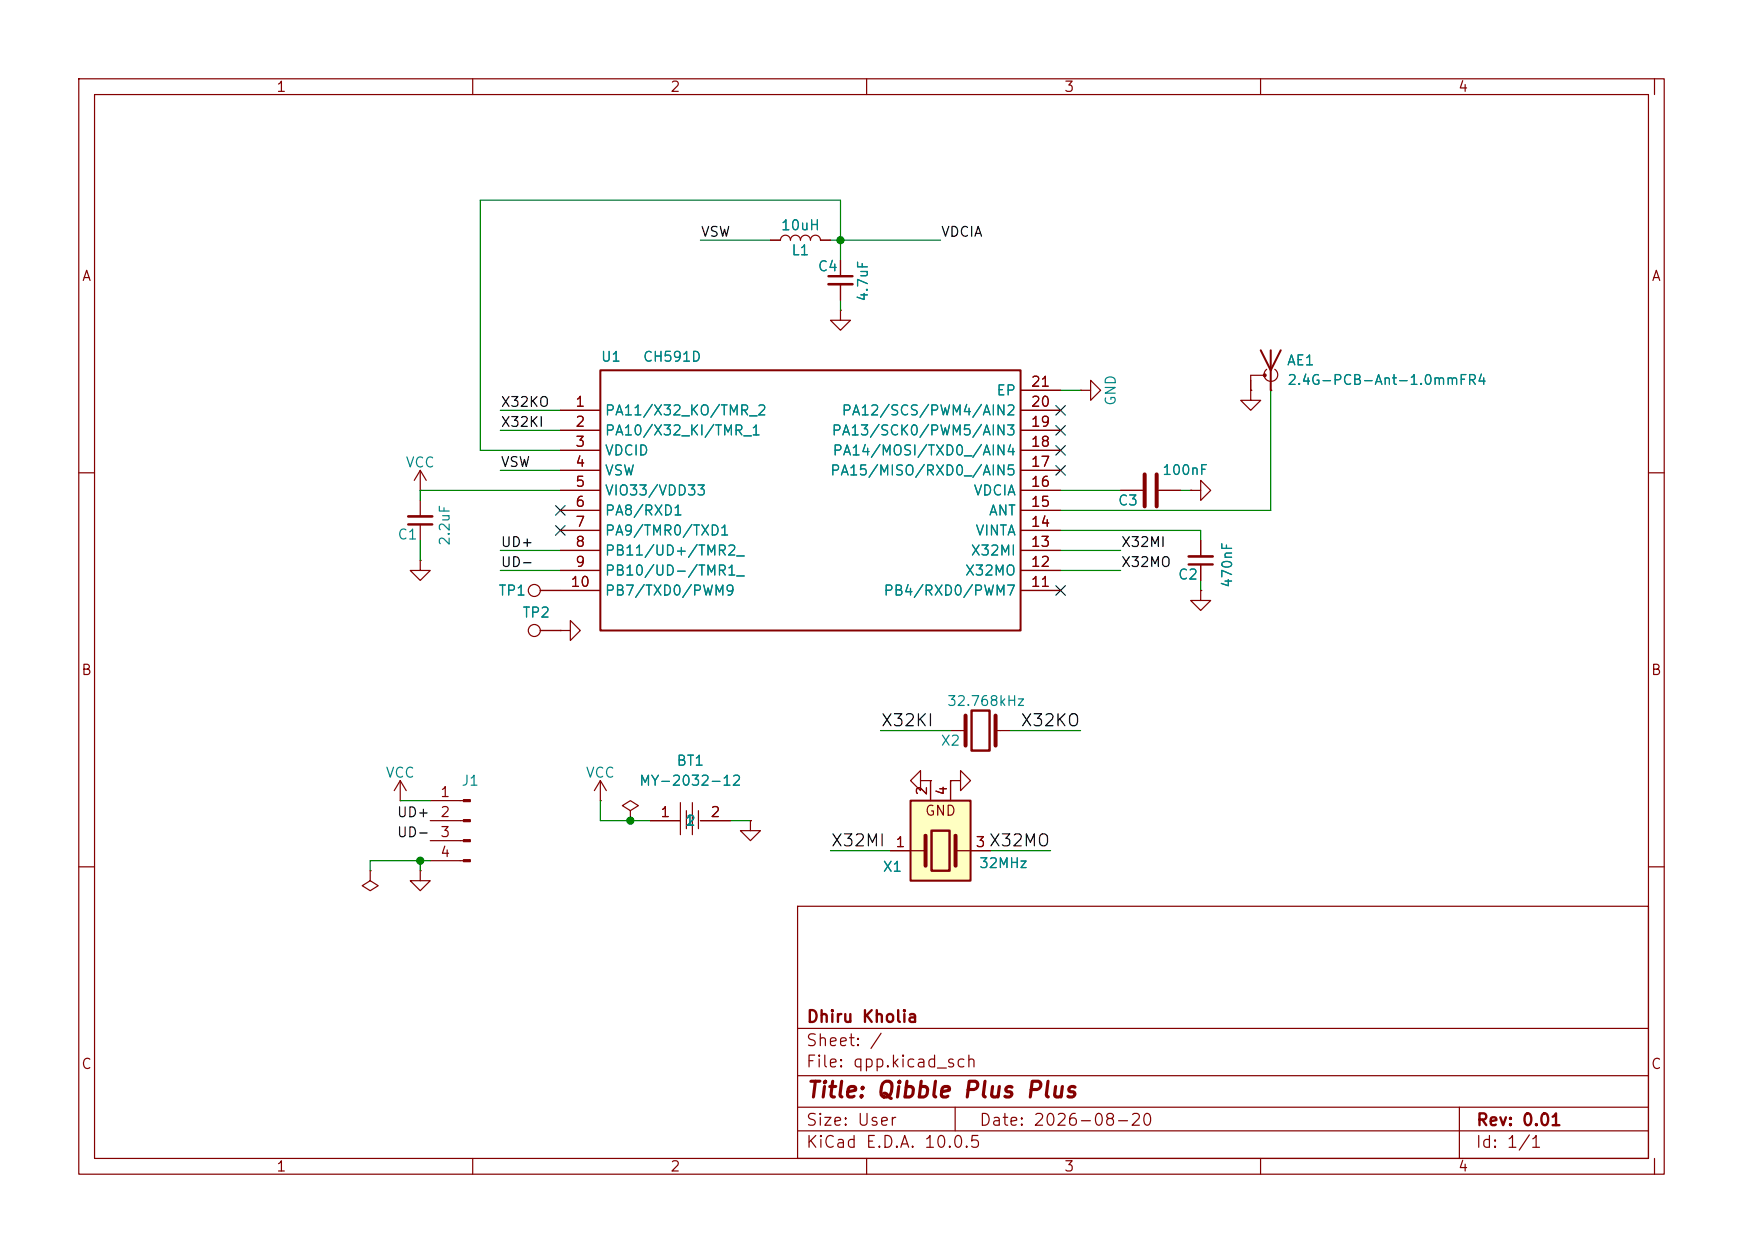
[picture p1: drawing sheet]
<svg xmlns="http://www.w3.org/2000/svg" width="221mm" height="159mm" viewBox="0 0 221 159" stroke-linecap="round" stroke-linejoin="round" font-family="sans-serif">
<g fill="none" stroke="#840000" stroke-width=".15">
<path d="M10 10h201.2v139h-201.2zM12 12h197.2v135h-197.2zM60 10v2M110 10v2M160 10v2M210 10v2M53.3 59.7l-.7 1.3M53.3 59.7l.8 1.3M53.3 59.7v2.5M71.1 52.1h5.1M71.1 54.6h5.1M71.1 57.2h5.1"/>
<path d="M71.1 59.7h5.1M129.5 52.1h5.1M129.5 54.6h5.1M129.5 57.2h5.1M129.5 59.7h5.1M129.5 49.5h5.1M10 60h2M53.3 71.1v1.3h1.3l-1.3 1.3-1.2-1.3h1.2M53.3 71.1h.1M53.3 62.2h.1M53.3 63.5v2M53.3 66.5v2.1"/>
<path d="M68.6 74.9h7.6M71.1 62.2h5.1M71.1 64.8h5.1M71.1 67.3h5.1M71.1 69.9h5.1M71.1 72.4h5.1M129.5 62.2h5.1M129.5 64.8h5.1M129.5 67.3h5.1M129.5 69.9h5.1M129.5 72.4h5.1M129.5 74.9h5.1"/>
<path d="M209.2 60h2M50.8 99.1l-.8 1.2M50.8 99.1l.8 1.2M50.8 99.1v2.5M68.6 80h2.5M71.1 80h1.3v-1.3l1.3 1.3-1.3 1.3v-1.3M71.1 80h.1M76.2 99.1l-.8 1.2M76.2 99.1l.8 1.2M76.2 99.1v2.5M116.8 99.1v-1.3l-1.2 1.3 1.2 1.2v-1.2h1.3M118.1 99.1h.1"/>
<path d="M120.6 99.1h1.3v-1.3l1.3 1.3-1.3 1.2v-1.2M120.6 99.1h.1M120.6 92.7h2M126.4 92.7h1.9M10 110h2M47 110.5v1.3l1 .6-1 .6-1-.6 1-.6M47 110.5h.1M50.8 101.6h.1M54.6 104.1h4.2M54.6 101.6h4.2M54.6 106.7h4.2M54.6 109.2h4.2"/>
<path d="M76.2 101.6h.1M80 102.9l1-.7-1-.6-1 .6 1 .7v1.2M80 104.1h.1M82.5 104.1h3.9M86.4 101.9v4M87.1 102.9v2.3M87.9 101.9v4M88.6 102.9v2.3M88.9 104.1h3.8M95.2 104.1v1.3h1.3l-1.3 1.3-1.2-1.3h1.2M95.2 104.1h.1M101.2 115h108v32h-108z"/>
<path d="M209.2 110h2M101.2 136.5h108M101.2 130.5h108M60 147v2M101.2 143.5h108M101.2 140.5h108M110 147v2M121.2 140.5v3M160 147v2M185.2 140.5v6.5M210 147v2"/>
<circle cx="67.8" cy="74.9" r=".76"/>
<circle cx="67.8" cy="80" r=".76"/>
</g>
<path d="M76.2 47h53.3v33h-53.3z" fill="none" stroke="#840000" stroke-width=".25"/>
<g fill="#840000" stroke="#840000" stroke-width=".15">
<path d="M58.8 101.5h.9v.2h-.9z"/>
<path d="M58.8 104h.9v.3h-.9z"/>
<path d="M58.8 106.6h.9v.2h-.9z"/>
<path d="M58.8 109.1h.9v.2h-.9z"/>
</g>
<path d="M51.8 66.5h3.1M123.3 90.2h2.3v5.1h-2.3z" fill="none" stroke="#840000" stroke-width=".3"/>
<path d="M51.8 65.5h3.1" fill="none" stroke="#840000" stroke-width=".33"/>
<path d="M122.6 90.8v3.8M126.4 90.8v3.8" fill="none" stroke="#840000" stroke-width=".51"/>
<path d="M115.6 101.6h7.6v10.2h-7.6z" fill="#ffffc2"/>
<path d="M160 44.5l1.3 2.5 1.3-2.5M161.3 44.5v5M115.6 101.6h7.6v10.2h-7.6z" fill="none" stroke="#840000" stroke-width=".25"/>
<g fill="none" stroke="#840000" stroke-width=".15">
<path d="M97.8 30.5h1.3a.64 .64 0 0 1 .6-.7 .64 .64 0 0 1 .6 .7 .64 .64 0 0 1 .7-.7 .64 .64 0 0 1 .6 .7 .64 .64 0 0 1 .6-.7 .64 .64 0 0 1 .7 .7 .64 .64 0 0 1 .6-.7 .64 .64 0 0 1 .6 .7h1.3M106.7 39.4v1.2h1.2l-1.2 1.3-1.3-1.3h1.3M106.7 39.4h.1M106.7 33v2.1M106.7 36.1v2M71.1 52.1h5.1M71.1 54.6h5.1M71.1 57.2h5.1M71.1 59.7h5.1M129.5 52.1h5.1M129.5 54.6h5.1M129.5 57.2h5.1"/>
<path d="M129.5 59.7h5.1M129.5 49.5h5.1M137.2 49.5h1.2v-1.2l1.3 1.2-1.3 1.3v-1.3M137.2 49.5h.1M158.7 49.5v1.3h1.3l-1.3 1.3-1.2-1.3h1.2M158.7 49.5h.1M160.5 47.6h-1.8v1.9M161.3 49.5h.1M161.8 46.9a.85 .85 0 0 1 .1 1.2 .85 .85 0 0 1-1.2 0 .85 .85 0 0 1 .1-1.2M68.6 74.9h7.6M71.1 62.2h5.1M71.1 64.8h5.1"/>
<path d="M71.1 67.3h5.1M71.1 69.9h5.1M71.1 72.4h5.1M129.5 62.2h5.1M129.5 64.8h5.1M129.5 67.3h5.1M129.5 69.9h5.1M129.5 72.4h5.1M129.5 74.9h5.1M142.2 62.2h2.8M147.1 62.2h2.8M151.1 62.2h1.3v-1.2l1.3 1.2-1.3 1.3v-1.3"/>
<path d="M151.1 62.2h.1M152.4 74.9v1.3h1.3l-1.3 1.3-1.3-1.3h1.3M152.4 74.9h.1M152.4 68.6v2M152.4 71.6v2.1M68.6 80h2.5M71.1 80h.1M118.1 99.1h.1M118.1 99.1v2.5M120.6 99.1h.1M120.6 99.1v2.5M53.3 110.5v1.3h1.3l-1.3 1.2-1.2-1.2h1.2"/>
<path d="M53.3 110.5h.1M82.5 104.1h3.9M88.9 104.1h3.8M95.2 104.1h.1M113 108h4.5M121.3 108h4.4"/>
</g>
<path d="M145.3 60.2v4.1M146.8 60.2v4.1M117.5 106v3.9M121.3 106v3.9" fill="none" stroke="#840000" stroke-width=".51"/>
<path d="M105.2 35.1h3M150.9 71.6h3M118.2 105.4h2.3v5.1h-2.3z" fill="none" stroke="#840000" stroke-width=".3"/>
<path d="M105.2 36.1h3M150.9 70.6h3" fill="none" stroke="#840000" stroke-width=".33"/>
<circle cx="160.5" cy="47.6" r=".18" fill="#840000" stroke="#840000" stroke-width=".15"/>
<g fill="none" stroke="#008400" stroke-width=".15">
<path d="M88.9 30.5h8.9M105.4 30.5h14M106.7 33v-7.6h-45.7v31.8h10.1M106.7 38.1v1.3M63.5 59.7h7.6M63.5 52.1h7.6M63.5 54.6h7.6M134.6 49.5h2.6M161.3 49.5v15.3h-26.7M53.3 68.6v2.5M63.5 69.9h7.6M63.5 72.4h7.6"/>
<path d="M71.1 62.2h-17.8v1.3M134.6 69.9h7.6M134.6 62.2h7.6M134.6 67.3h17.8v1.3M134.6 72.4h7.6M149.9 62.2h1.2M152.4 73.7v1.2M111.8 92.7h8.8M128.3 92.7h8.9M50.8 101.6h3.8M53.3 109.2v1.3M54.6 109.2h-7.6v1.3"/>
<path d="M76.2 101.6v2.5h6.3M92.7 104.1h2.5M105.4 108h7.6M125.7 108h7.6"/>
</g>
<g fill="none" stroke="#000084" stroke-width=".15">
<path d="M134 51.5l1.2 1.2M134 54l1.2 1.2M134 56.5l1.2 1.3M134 59.1l1.2 1.2M135.2 51.5l-1.2 1.2M135.2 54l-1.2 1.2M135.2 56.5l-1.2 1.3M135.2 59.1l-1.2 1.2M70.5 64.2l1.2 1.2M70.5 66.7l1.2 1.2M71.7 64.2l-1.2 1.2M71.7 66.7l-1.2 1.2"/>
<path d="M134 74.3l1.2 1.2M135.2 74.3l-1.2 1.2"/>
</g>
<g fill="#008400" stroke="#008400" stroke-width=".13">
<circle cx="106.7" cy="30.5" r=".46"/>
<circle cx="80" cy="104.1" r=".46"/>
<circle cx="53.3" cy="109.2" r=".46"/>
</g>
<text font-size="2" fill="#840000" x="102.2" y="139.8">Title: Qibble Plus Plus</text>
<g font-size="1.5">
<text x="111.7" y="92.6">X32KI</text>
<text x="129.4" y="92.6">X32KO</text>
<text x="105.4" y="107.8">X32MI</text>
<text x="125.4" y="107.8">X32MO</text>
</g>
<g font-size="1.5" fill="#840000">
<text x="102.3" y="130.1">Dhiru Kholia</text>
<text x="102.2" y="135.8">File: qpp.kicad_sch</text>
<text x="102.2" y="133.1">Sheet: /</text>
<text x="102.2" y="143.2">Size: User</text>
<text x="124.2" y="143.2">Date: 2026-08-20</text>
<text x="187.3" y="143.2">Rev: 0.01</text>
<text x="102.2" y="146">KiCad E.D.A. 10.0.5</text>
<text x="187.2" y="146">Id: 1/1</text>
</g>
<g font-size="1.3" fill="#840000">
<text x="35" y="12">1</text>
<text x="85" y="12">2</text>
<text x="135" y="12">3</text>
<text x="185" y="12">4</text>
<text x="10.3" y="36">A</text>
<text x="209.5" y="36">A</text>
<text x="72.9" y="51.9">1</text>
<text x="130.7" y="51.9">20</text>
<text x="130.7" y="49.4">21</text>
<text x="72.9" y="54.5">2</text>
<text x="72.9" y="57">3</text>
<text x="72.9" y="59.6">4</text>
<text x="130.7" y="59.6">17</text>
<text x="130.7" y="57">18</text>
<text x="130.7" y="54.5">19</text>
<text x="72.9" y="62.1">5</text>
<text x="72.9" y="64.6">6</text>
<text x="130.7" y="64.6">15</text>
<text x="130.7" y="62.1">16</text>
<text x="72.9" y="67.2">7</text>
<text x="72.9" y="69.7">8</text>
<text x="130.7" y="69.7">13</text>
<text x="130.7" y="67.2">14</text>
<text x="72.3" y="74.8">10</text>
<text x="72.9" y="72.3">9</text>
<text x="130.7" y="74.8">11</text>
<text x="130.7" y="72.3">12</text>
<text x="10.2" y="86">B</text>
<text x="209.5" y="86">B</text>
<text x="55.8" y="101.5">1</text>
<text x="118" y="101.1" transform="rotate(-90 118 101.1)">2</text>
<text x="120.5" y="101.1" transform="rotate(-90 120.5 101.1)">4</text>
<text x="55.8" y="104">2</text>
<text x="55.8" y="106.5">3</text>
<text x="83.7" y="104">1</text>
<text x="90.1" y="104">2</text>
<text x="113.6" y="107.8">1</text>
<text x="117.3" y="103.8">GND</text>
<text x="123.7" y="107.8">3</text>
<text x="55.8" y="109.1">4</text>
<text x="10.2" y="136">C</text>
<text x="209.5" y="136">C</text>
<text x="35" y="149">1</text>
<text x="85" y="149">2</text>
<text x="135" y="149">3</text>
<text x="185" y="149">4</text>
</g>
<g font-size="1.3" fill="#008484">
<text x="99" y="29.5">10uH</text>
<text x="100.4" y="32.7">L1</text>
<text x="103.7" y="34.7">C4</text>
<text x="163.2" y="46.7">AE1</text>
<text x="76.7" y="53">PA11/X32_KO/TMR_2</text>
<text x="106.7" y="53">PA12/SCS/PWM4/AIN2</text>
<text x="126.4" y="50.5">EP</text>
<text x="141.9" y="51.6" transform="rotate(-90 141.9 51.6)">GND</text>
<text x="51.4" y="59.6">VCC</text>
<text x="76.7" y="55.6">PA10/X32_KI/TMR_1</text>
<text x="76.7" y="58.1">VDCID</text>
<text x="105.5" y="55.6">PA13/SCK0/PWM5/AIN3</text>
<text x="105.6" y="58.1">PA14/MOSI/TXD0_/AIN4</text>
<text x="76.7" y="60.7">VSW</text>
<text x="76.7" y="63.2">VIO33/VDD33</text>
<text x="76.7" y="65.7">PA8/RXD1</text>
<text x="105.3" y="60.7">PA15/MISO/RXD0_/AIN5</text>
<text x="123.5" y="63.2">VDCIA</text>
<text x="125.4" y="65.7">ANT</text>
<text x="141.8" y="64.5">C3</text>
<text x="50.4" y="68.8">C1</text>
<text x="76.7" y="68.3">PA9/TMR0/TXD1</text>
<text x="76.7" y="70.8">PB11/UD+/TMR2_</text>
<text x="123.1" y="70.8">X32MI</text>
<text x="123.7" y="68.3">VINTA</text>
<text x="63.2" y="75.9">TP1</text>
<text x="76.7" y="73.4">PB10/UD-/TMR1_</text>
<text x="76.7" y="75.9">PB7/TXD0/PWM9</text>
<text x="112.1" y="75.9">PB4/RXD0/PWM7</text>
<text x="122.4" y="73.4">X32MO</text>
<text x="149.4" y="73.9">C2</text>
<text x="66.2" y="78.7">TP2</text>
<text x="119.3" y="94.9">X2</text>
<text x="48.9" y="99">VCC</text>
<text x="58.5" y="100">J1</text>
<text x="74.3" y="99">VCC</text>
<text x="81" y="100">MY-2032-12</text>
<text x="85.8" y="97.5">BT1</text>
<text x="86.8" y="105.1">1</text>
<text x="87" y="105.1">2</text>
<text x="111.9" y="110.9">X1</text>
</g>
<g font-size="1.2">
<text x="88.9" y="30.4">VSW</text>
<text x="119.4" y="30.4">VDCIA</text>
<text x="63.5" y="51.9">X32KO</text>
<text x="63.5" y="54.5">X32KI</text>
<text x="63.5" y="59.6">VSW</text>
<text x="63.5" y="69.7">UD+</text>
<text x="142.2" y="69.7">X32MI</text>
<text x="63.5" y="72.3">UD-</text>
<text x="142.2" y="72.3">X32MO</text>
<text x="50.3" y="104">UD+</text>
<text x="50.3" y="106.6">UD-</text>
</g>
<g font-size="1.2" fill="#008484">
<text x="110.5" y="38.4" transform="rotate(-90 110.5 38.4)">4.7uF</text>
<text x="76.2" y="46.2">U1</text>
<text x="81.5" y="46.2">CH591D</text>
<text x="163.3" y="49.2">2.4G-PCB-Ant-1.0mmFR4</text>
<text x="147.4" y="60.6">100nF</text>
<text x="57.4" y="69.4" transform="rotate(-90 57.4 69.4)">2.2uF</text>
<text x="156.7" y="74.7" transform="rotate(-90 156.7 74.7)">470nF</text>
<text x="120.1" y="89.9">32.768kHz</text>
<text x="124.2" y="110.5">32MHz</text>
</g>
</svg>
